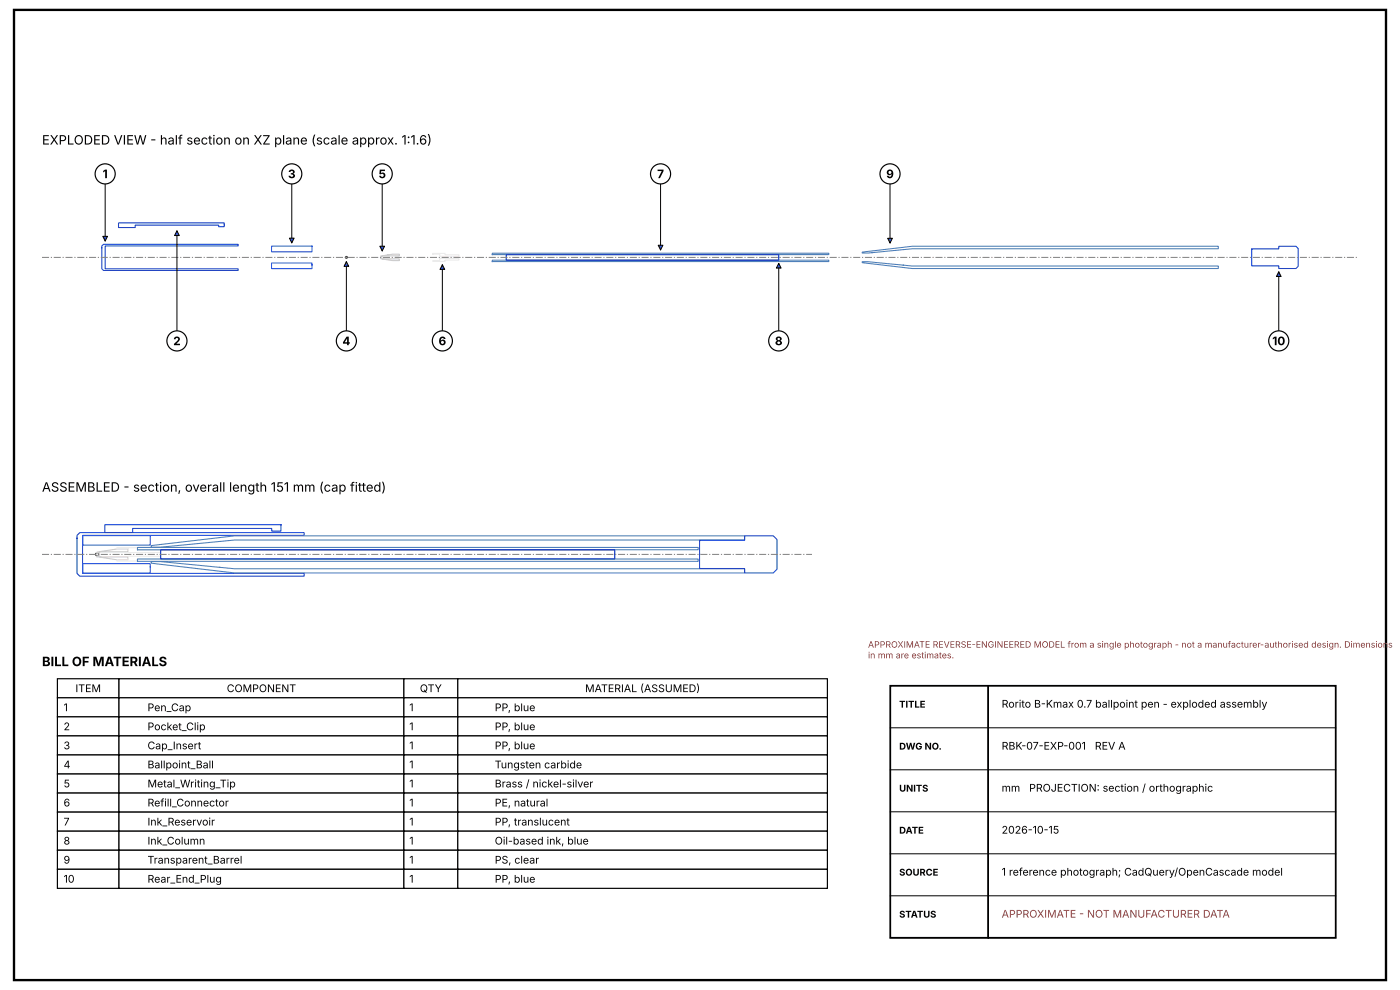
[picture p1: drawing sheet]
<svg xmlns="http://www.w3.org/2000/svg" width="420mm" height="297mm" viewBox="0 0 420 297" stroke-linecap="round" stroke-linejoin="round" font-family="sans-serif">
<path d="M30.6 73.8l.5-.5h40.4v.5h-39.9v6.8h39.9v.5h-40.4l-.5-.5zM35.6 66.8h31.7v1.2h-1.7v-.5h-25v.8h-5zM375.6 74.7h8.1v-.8h5.2l.7 .6v5.4l-.7 .6h-5.2v-.8h-8.1z" fill="none" stroke="#1440d9" stroke-width=".32"/>
<path d="M81.5 73.8h12.1v1.7h-12.1zM81.5 78.9h12.1v1.7h-12.1z" fill="none" stroke="#2659f2" stroke-width=".32"/>
<circle cx="103.9" cy="77.2" r=".29" fill="none" stroke="#404047" stroke-width=".32"/>
<path d="M114.3 76.8l3.5-.6h2v.5h-5l-.1 .3zM114.3 77.5l5.5 .2v.5h-2z" fill="none" stroke="#c7c7cc" stroke-width=".32"/>
<path d="M129.9 76h3.6v.4h4.2v.5h-5.7v-.7h-2.1zM129.9 78.2h2.1v-.7h5.7v.5h-4.2v.4h-3.6z" fill="none" stroke="#ebebeb" stroke-width=".32"/>
<path d="M147.7 75.9h101v.5h-101zM147.7 78h101v.5h-101zM258.7 75.6l15.1-1.7h91.8v.7h-91.8l-13.4 1.3h-1.7zM258.7 78.5l15.1 1.3h91.8v.7h-91.8l-15.1-1.7z" fill="none" stroke="#4d80b3" stroke-width=".32"/>
<path d="M151.9 76.4h81.8v1.6h-81.8z" fill="none" stroke="#0d1fa6" stroke-width=".32"/>
<path d="M12.6 77.2h394.9" fill="none" stroke="#808080" stroke-width=".3" stroke-dasharray="2.1 .5 .4 .5" stroke-linecap="butt"/>
<path d="M31.6 52.9v19.4" fill="none" stroke="#000" stroke-width=".3"/>
<path d="M30.9 70.9h1.4l-.7 1.4z" fill="#1f77b4" stroke="#000" stroke-width=".3"/>
<circle cx="31.6" cy="52.2" r="3" fill="#fff" stroke="#000" stroke-width=".35"/>
<path d="M53.1 69.2v32.3" fill="none" stroke="#000" stroke-width=".3"/>
<path d="M53.1 69.2l.7 1.4h-1.4z" fill="#1f77b4" stroke="#000" stroke-width=".3"/>
<circle cx="53.1" cy="102.2" r="3" fill="#fff" stroke="#000" stroke-width=".35"/>
<path d="M87.6 52.9v19.9" fill="none" stroke="#000" stroke-width=".3"/>
<path d="M86.9 71.4h1.4l-.7 1.4z" fill="#1f77b4" stroke="#000" stroke-width=".3"/>
<circle cx="87.6" cy="52.2" r="3" fill="#fff" stroke="#000" stroke-width=".35"/>
<path d="M103.9 78.5v23" fill="none" stroke="#000" stroke-width=".3"/>
<path d="M103.9 78.5l.7 1.4h-1.4z" fill="#1f77b4" stroke="#000" stroke-width=".3"/>
<circle cx="103.9" cy="102.2" r="3" fill="#fff" stroke="#000" stroke-width=".35"/>
<path d="M114.7 52.9v22.4" fill="none" stroke="#000" stroke-width=".3"/>
<path d="M114 73.8h1.4l-.7 1.5z" fill="#1f77b4" stroke="#000" stroke-width=".3"/>
<circle cx="114.7" cy="52.2" r="3" fill="#fff" stroke="#000" stroke-width=".35"/>
<path d="M132.7 79.4v22.1" fill="none" stroke="#000" stroke-width=".3"/>
<path d="M132.7 79.4l.8 1.4h-1.5z" fill="#1f77b4" stroke="#000" stroke-width=".3"/>
<circle cx="132.7" cy="102.2" r="3" fill="#fff" stroke="#000" stroke-width=".35"/>
<path d="M198.2 52.9v22.1" fill="none" stroke="#000" stroke-width=".3"/>
<path d="M197.5 73.6h1.4l-.7 1.4z" fill="#1f77b4" stroke="#000" stroke-width=".3"/>
<circle cx="198.2" cy="52.2" r="3" fill="#fff" stroke="#000" stroke-width=".35"/>
<path d="M233.7 79v22.5" fill="none" stroke="#000" stroke-width=".3"/>
<path d="M233.7 79l.7 1.4h-1.4z" fill="#1f77b4" stroke="#000" stroke-width=".3"/>
<circle cx="233.7" cy="102.2" r="3" fill="#fff" stroke="#000" stroke-width=".35"/>
<path d="M267.1 52.9v20" fill="none" stroke="#000" stroke-width=".3"/>
<path d="M266.4 71.5h1.4l-.7 1.4z" fill="#1f77b4" stroke="#000" stroke-width=".3"/>
<circle cx="267.1" cy="52.2" r="3" fill="#fff" stroke="#000" stroke-width=".35"/>
<path d="M383.7 81.5v20" fill="none" stroke="#000" stroke-width=".3"/>
<path d="M383.7 81.5l.7 1.4h-1.4z" fill="#1f77b4" stroke="#000" stroke-width=".3"/>
<circle cx="383.7" cy="102.2" r="3" fill="#fff" stroke="#000" stroke-width=".35"/>
<path d="M23.9 159.7h67.4v.9h-66.5v11.4h66.5v.8h-67.4l-.8-.8v-11.4zM31.5 157.4h52.8v1.9h-2.8v-.8h-41.7v1.2h-8.3zM209.9 162h13.6v-1.3h8.6l1.1 1.1v8.9l-1.1 1.1h-8.6v-1.3h-13.6z" fill="none" stroke="#1440d9" stroke-width=".32"/>
<path d="M24.8 160.6h20.3v2.9h-20.3zM24.8 169.1h20.3v2.8h-20.3z" fill="none" stroke="#2659f2" stroke-width=".32"/>
<circle cx="29.2" cy="166.3" r=".49" fill="none" stroke="#404047" stroke-width=".32"/>
<path d="M29.1 166.8l.7-.1 .3 .3h8.3v.9h-3.5l-5.8-.9zM29.1 165.6l5.8-.9h3.5v.8h-8.3l-.3 .4-.7-.1z" fill="none" stroke="#c7c7cc" stroke-width=".32"/>
<path d="M35.1 164.3h6.1v.7h6.9v.7h-9.6v-1h-3.4zM35.1 167.9h3.4v-1.1h9.6v.8h-6.9v.7h-6.1z" fill="none" stroke="#ebebeb" stroke-width=".32"/>
<path d="M41.3 164.2h168.2v.7h-168.2zM41.3 167.7h168.2v.7h-168.2zM45.4 163.6l25-2.9h153v1.3h-153l-22.3 2.1h-2.7zM45.4 168.4h2.7l22.3 2.2h153v1.2h-153l-25-2.9z" fill="none" stroke="#4d80b3" stroke-width=".32"/>
<path d="M48.2 164.9h136.3v2.7h-136.3z" fill="none" stroke="#0d1fa6" stroke-width=".32"/>
<path d="M12.6 166.3h231.1" fill="none" stroke="#808080" stroke-width=".3" stroke-dasharray="2.1 .5 .4 .5" stroke-linecap="butt"/>
<g fill="#fff" stroke="#000" stroke-width=".35">
<path d="M17.2 203.6h18.5v5.7h-18.5z"/>
<path d="M35.7 203.6h85.5v5.7h-85.5z"/>
<path d="M121.2 203.6h16.2v5.7h-16.2z"/>
<path d="M137.4 203.6h110.9v5.7h-110.9z"/>
<path d="M17.2 209.3h18.5v5.7h-18.5z"/>
<path d="M35.7 209.3h85.5v5.7h-85.5z"/>
<path d="M121.2 209.3h16.2v5.7h-16.2z"/>
<path d="M137.4 209.3h110.9v5.7h-110.9z"/>
<path d="M17.2 215h18.5v5.7h-18.5z"/>
<path d="M35.7 215h85.5v5.7h-85.5z"/>
<path d="M121.2 215h16.2v5.7h-16.2z"/>
<path d="M137.4 215h110.9v5.7h-110.9z"/>
<path d="M17.2 220.7h18.5v5.7h-18.5z"/>
<path d="M35.7 220.7h85.5v5.7h-85.5z"/>
<path d="M121.2 220.7h16.2v5.7h-16.2z"/>
<path d="M137.4 220.7h110.9v5.7h-110.9z"/>
<path d="M17.2 226.4h18.5v5.7h-18.5z"/>
<path d="M35.7 226.4h85.5v5.7h-85.5z"/>
<path d="M121.2 226.4h16.2v5.7h-16.2z"/>
<path d="M137.4 226.4h110.9v5.7h-110.9z"/>
<path d="M17.2 232.1h18.5v5.8h-18.5z"/>
<path d="M35.7 232.1h85.5v5.8h-85.5z"/>
<path d="M121.2 232.1h16.2v5.8h-16.2z"/>
<path d="M137.4 232.1h110.9v5.8h-110.9z"/>
<path d="M17.2 237.9h18.5v5.7h-18.5z"/>
<path d="M35.7 237.9h85.5v5.7h-85.5z"/>
<path d="M121.2 237.9h16.2v5.7h-16.2z"/>
<path d="M137.4 237.9h110.9v5.7h-110.9z"/>
<path d="M17.2 243.6h18.5v5.7h-18.5z"/>
<path d="M35.7 243.6h85.5v5.7h-85.5z"/>
<path d="M121.2 243.6h16.2v5.7h-16.2z"/>
<path d="M137.4 243.6h110.9v5.7h-110.9z"/>
<path d="M17.2 249.3h18.5v5.7h-18.5z"/>
<path d="M35.7 249.3h85.5v5.7h-85.5z"/>
<path d="M121.2 249.3h16.2v5.7h-16.2z"/>
<path d="M137.4 249.3h110.9v5.7h-110.9z"/>
<path d="M17.2 255h18.5v5.7h-18.5z"/>
<path d="M35.7 255h85.5v5.7h-85.5z"/>
<path d="M121.2 255h16.2v5.7h-16.2z"/>
<path d="M137.4 255h110.9v5.7h-110.9z"/>
<path d="M17.2 260.7h18.5v5.7h-18.5z"/>
<path d="M35.7 260.7h85.5v5.7h-85.5z"/>
<path d="M121.2 260.7h16.2v5.7h-16.2z"/>
<path d="M137.4 260.7h110.9v5.7h-110.9z"/>
</g>
<path d="M267.2 205.7h133.6v75.6h-133.6z" fill="none" stroke="#000" stroke-width=".53"/>
<path d="M267.2 218.3h133.6M296.6 205.7v75.6M267.2 230.9h133.6M267.2 243.5h133.6M267.2 256.1h133.6M267.2 268.7h133.6M267.2 281.3h133.6" fill="none" stroke="#000" stroke-width=".3"/>
<path d="M4.2 3h411.7v291h-411.7z" fill="none" stroke="#000" stroke-width=".71" stroke-linecap="butt"/>
<g font-size="3.9">
<text x="12.6" y="43.4">EXPLODED VIEW - half section on XZ plane (scale approx. 1:1.6)</text>
<text x="12.6" y="147.5">ASSEMBLED - section, overall length 151 mm (cap fitted)</text>
<text x="12.6" y="199.8">BILL OF MATERIALS</text>
</g>
<g font-size="3.5">
<text x="30.8" y="53.4">1</text>
<text x="86.4" y="53.4">3</text>
<text x="113.6" y="53.4">5</text>
<text x="197.2" y="53.4">7</text>
<text x="265.9" y="53.4">9</text>
<text x="52" y="103.5">2</text>
<text x="102.7" y="103.5">4</text>
<text x="131.6" y="103.5">6</text>
<text x="232.5" y="103.5">8</text>
<text x="381.8" y="103.5">10</text>
</g>
<g font-size="3.2">
<text x="22.6" y="207.6">ITEM</text>
<text x="68.1" y="207.6">COMPONENT</text>
<text x="126" y="207.6">QTY</text>
<text x="175.6" y="207.6">MATERIAL (ASSUMED)</text>
<text x="19.1" y="213.3">1</text>
<text x="44.3" y="213.3">Pen_Cap</text>
<text x="122.8" y="213.3">1</text>
<text x="148.5" y="213.3">PP, blue</text>
<text x="300.6" y="212.2">Rorito B-Kmax 0.7 ballpoint pen - exploded assembly</text>
<text x="19.1" y="219">2</text>
<text x="44.3" y="219">Pocket_Clip</text>
<text x="122.8" y="219">1</text>
<text x="148.5" y="219">PP, blue</text>
<text x="19.1" y="224.7">3</text>
<text x="44.3" y="224.7">Cap_Insert</text>
<text x="122.8" y="224.7">1</text>
<text x="148.5" y="224.7">PP, blue</text>
<text x="300.6" y="224.8">RBK-07-EXP-001</text>
<text x="328.5" y="224.8">REV A</text>
<text x="19.1" y="230.4">4</text>
<text x="44.3" y="230.4">Ballpoint_Ball</text>
<text x="122.8" y="230.4">1</text>
<text x="148.5" y="230.4">Tungsten carbide</text>
<text x="19.1" y="236.2">5</text>
<text x="44.3" y="236.2">Metal_Writing_Tip</text>
<text x="122.8" y="236.2">1</text>
<text x="148.5" y="236.2">Brass / nickel-silver</text>
<text x="300.6" y="237.4">mm</text>
<text x="308.8" y="237.4">PROJECTION: section / orthographic</text>
<text x="19.1" y="241.9">6</text>
<text x="44.3" y="241.9">Refill_Connector</text>
<text x="122.8" y="241.9">1</text>
<text x="148.5" y="241.9">PE, natural</text>
<text x="19.1" y="247.6">7</text>
<text x="44.3" y="247.6">Ink_Reservoir</text>
<text x="122.8" y="247.6">1</text>
<text x="148.5" y="247.6">PP, translucent</text>
<text x="300.6" y="250">2026-10-15</text>
<text x="19.1" y="253.3">8</text>
<text x="44.3" y="253.3">Ink_Column</text>
<text x="122.8" y="253.3">1</text>
<text x="148.5" y="253.3">Oil-based ink, blue</text>
<text x="19.1" y="259">9</text>
<text x="44.3" y="259">Transparent_Barrel</text>
<text x="122.8" y="259">1</text>
<text x="148.5" y="259">PS, clear</text>
<text x="300.6" y="262.6">1 reference photograph; CadQuery/OpenCascade model</text>
<text x="19.1" y="264.7">10</text>
<text x="44.3" y="264.7">Rear_End_Plug</text>
<text x="122.8" y="264.7">1</text>
<text x="148.5" y="264.7">PP, blue</text>
</g>
<text font-size="3.2" fill="#a33" x="300.6" y="275.2">APPROXIMATE - NOT MANUFACTURER DATA</text>
<g font-size="2.8">
<text x="269.8" y="212.2">TITLE</text>
<text x="269.8" y="224.8">DWG NO.</text>
<text x="269.8" y="237.4">UNITS</text>
<text x="269.8" y="250">DATE</text>
<text x="269.8" y="262.6">SOURCE</text>
<text x="269.8" y="275.2">STATUS</text>
</g>
<g font-size="2.6" fill="#a33">
<text x="260.5" y="194.3">APPROXIMATE REVERSE-ENGINEERED MODEL from a single photograph - not a manufacturer-authorised design. Dimensions</text>
<text x="260.5" y="197.5">in mm are estimates.</text>
</g>
</svg>
